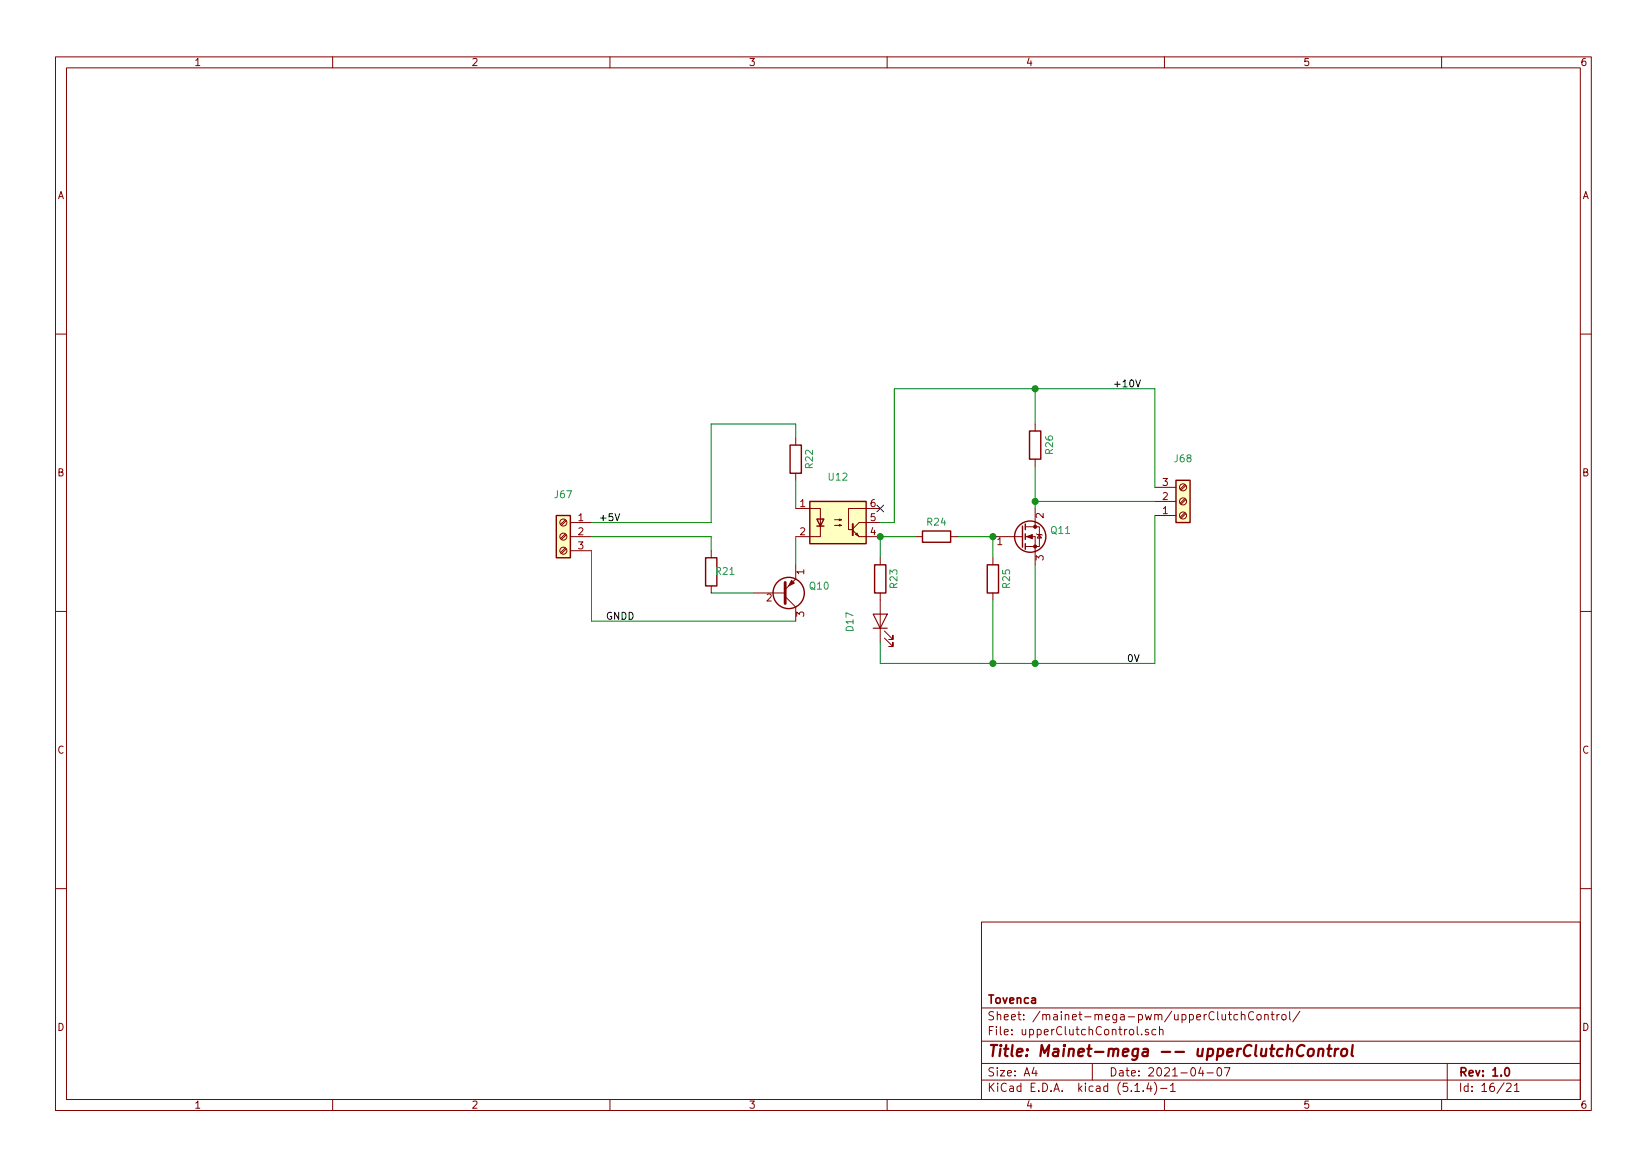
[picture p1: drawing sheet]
<svg xmlns="http://www.w3.org/2000/svg" width="297mm" height="210mm" viewBox="0 0 297 210" stroke-linecap="round" stroke-linejoin="round" font-family="sans-serif">
<g fill="none" stroke="#840000" stroke-width=".18">
<path d="M10 10.3h277v189.9h-277zM12 12.2h273v186.1h-273zM60 10.3v1.9M110 10.3v1.9M160 10.3v1.9M210 10.3v1.9M260 10.3v1.9M10 60.2h2M143.5 79v1.3M186.7 76.4v1.3M285 60.2h2M102 98.8l-.9 .8"/>
<path d="M102 96.3l-.9 .8M102 93.7l-.9 .9M102.1 99l-.8 .8M102.1 96.4l-.8 .9M102.1 93.9l-.8 .8M102.9 96.8h3.8M102.9 94.2h3.8M102.9 99.3h3.8M128.3 99.3v1.3M143.5 91.7h4.5v5.1h-4.5M143.5 85.3v1.3M150.5 94.7h1.3l-.4 .2v-.3l.4 .1"/>
<path d="M150.5 93.7h1.3l-.4 .1v-.2l.4 .1M153.8 95.6l1.1 1.2h3.8M154.3 96.4l.3-.3 .2 .5zM158.7 91.7h-5.7v3.8h.7M158.7 94.2h-3.8l-1.1 1.2M165.1 96.8h1.3M171.4 96.8h1.3M179.1 96.8h5.3M184.9 96.8h1.8v5M184.9 95h1.8M186.7 95h.8v3.5h-2.6M186.7 82.8v1.3"/>
<path d="M186.7 91.7v3.3M186.9 96.3l.2 .1h.7l.2 .1M187.5 96.4l.3 .6h-.7zM208.3 93h3.8M208.3 90.4h3.8M208.3 87.9h3.8M213.7 87.4l-.9 .8M213.7 89.9l-.9 .8M213.7 92.5l-.9 .8M213.9 87.5l-.9 .9M213.9 90.1l-.9 .8M213.9 92.6l-.9 .9"/>
<path d="M10 110.3h2M128.3 105.7v1.2M135.9 106.9h5.7M141.6 107.6l1.9 1.9v2.5M143.5 101.8v2.6l-1.9 1.9M158.7 100.6v1.2M158.7 106.9v8.9M159.5 115.1l1.5 1.5v-.8v.8h-.7M159.5 113.8l1.5 1.5v-.8v.8h-.7M179.1 100.6v1.2M179.1 106.9v1.3M285 110.3h2"/>
<path d="M10 160.2h2M177 166.3h108v32h-108zM285 160.2h2M60 198.3v1.9M110 198.3v1.9M160 198.3v1.9M177 194.8h108M177 191.8h108M177 187.8h108M177 181.8h108M186.5 192.5l-.4 1h1M186.8 193v1"/>
<path d="M197 191.8v3M204.7 196.8h.8M205.1 185.1v1.3l.2 .2M205.9 186.5v.1M206.2 196.7v.1M207.1 185.7l-.3-.1-.2 .2v.2l.5 .2v.3h-.5M207.2 195.2l-.4 1.1h.9M207.5 195.8v1M208.2 195.1a1.71 1.71 0 0 1 0 2.3M208.5 185.7l-.4-.1-.4 .3 .1 .6 .3 .1 .4-.1M209.1 185.7l.2-.1 .4 .1 .1 .9M209.1 185.1v1.5"/>
<path d="M209.3 196.3h1.2M210 198.3v1.9M211.1 195.8l.4-.5v1.5M211.1 196.8h.9M216.6 192.5l-.4 1h.9M216.9 193v1M217.7 193.5h1.1M219.6 192.7l.4-.2a.94 .94 0 0 1 0 1.5 .82 .82 0 0 1-.4-1.3zM220.8 192.5h1l-.6 1.5M223.2 183l-.4-.1-.3 .3 .2 .6h.5M223.9 183.1l.1-.1a.37 .37 0 0 1 .5 .1v.8M223.9 182.4v1.5"/>
<path d="M226.1 182.6a.59 .59 0 0 0-.8 0 .59 .59 0 0 0-.1 .7 .56 .56 0 0 0 .3 .5 .56 .56 0 0 0 .6 0M226.7 183.1l.2-.2 .5 .2v.7l-.2 .1-.5-.1zM228.1 183.1l.2-.2 .4 .1v.9M228.1 182.9v1M229.2 182.9h.6M229.4 182.4v1.3l.4 .2M230.3 182.9v1M230.7 182.9l-.4 .3M231.2 183.1l.2-.2 .5 .2v.7l-.3 .1-.4-.1zM232.6 182.4v1.3l.2 .2M234.4 182.3l-1.3 2M260 198.3v1.9"/>
<path d="M261 191.8v6.5M271.7 195.5l.6-.2 .2 .5-.9 1h.9M273.1 195.8l.5-.5v1.5M273.1 196.8h.9"/>
<circle cx="101.6" cy="99.3" r=".63"/>
<circle cx="101.6" cy="94.2" r=".63"/>
<circle cx="101.6" cy="96.8" r=".63"/>
<circle cx="213.4" cy="93" r=".63"/>
<circle cx="213.4" cy="90.4" r=".63"/>
<circle cx="213.4" cy="87.9" r=".63"/>
</g>
<path d="M271.5 192.7l.2-.2a.81 .81 0 0 1 .6 .6 .81 .81 0 0 1-.3 .8l-.1 .1a.79 .79 0 0 1-.4-1.3z" fill="none" stroke="#840000" stroke-width=".3"/>
<path d="M235.3 188.6a.88 .88 0 0 0-1.1 0 .88 .88 0 0 0-.3 1 .71 .71 0 0 0 .3 .8 .71 .71 0 0 0 .9-.1M236 189.3a.53 .53 0 0 1 .6-.2 .53 .53 0 0 1 .4 .4l-.1 .6a.54 .54 0 0 1-.5 .4 .54 .54 0 0 1-.6-.4zM237.8 189.3a.5 .5 0 0 1 .9 .1l-.1 1M237.9 189.1l-.2 1.3M239.4 189.1h.8M239.8 188.4l-.3 1.8 .1 .1 .4 .1M240.8 189.1l-.1 1.3M241.4 189.1a.54 .54 0 0 0-.6 .4M242 189.3a.53 .53 0 0 1 .6-.2 .53 .53 0 0 1 .4 .4l-.1 .6a.54 .54 0 0 1-.5 .4 .54 .54 0 0 1-.5-.4zM244 188.4l-.2 1.8 .2 .2" fill="none" stroke="#840000" stroke-width=".41"/>
<g fill="none" stroke="#840000" stroke-width=".25">
<path d="M185.7 77.7h2v5.1h-2zM100.3 93h2.6v7.6h-2.6zM142.5 80.3h2v5h-2zM146 90.4h10.2v7.6h-10.2zM147.3 93.6h1.3l-.6 1.3zM147.3 94.9h1.3M166.4 95.8h5v2h-5zM184.4 94.9v3.8M184.9 94.5v1M184.9 96.3v1M184.9 98v1.1M212.1 86.6h2.5v7.6h-2.5z"/>
<path d="M127.3 100.6h2v5.1h-2zM157.7 101.8h2.1v5.1h-2.1zM178.1 101.8h2v5.1h-2z"/>
<circle cx="185.8" cy="96.8" r="2.82"/>
<circle cx="142.2" cy="106.9" r="2.82"/>
</g>
<g fill="#840000" stroke="#840000" stroke-width=".18">
<path d="M185.2 96.8l1-.4v.7z"/>
<path d="M142.7 104.6l.6 .6-1.1 .5z"/>
<circle cx="186.7" cy="98.5" r=".28"/>
<circle cx="186.7" cy="95" r=".28"/>
</g>
<path d="M141.6 105v3.8" fill="none" stroke="#840000" stroke-width=".51"/>
<g fill="#ffffc2" stroke="#ffffc2" stroke-width=".18">
<path d="M100.3 93h2.6v7.6h-2.6z"/>
<path d="M212.1 86.6h2.5v7.6h-2.5z"/>
<path d="M146 90.4h10.2v7.6h-10.2z"/>
</g>
<path d="M153.8 94.5v2" fill="none" stroke="#840000" stroke-width=".36"/>
<path d="M157.5 110.7h2.5l-1.3 2.6zM157.5 113.3h2.5" fill="none" stroke="#840000" stroke-width=".2"/>
<g fill="none" stroke="#008400" stroke-width=".18">
<path d="M143.5 79v-2.6h-15.2v17.8h-21.6M186.7 70.1v6.3M106.7 99.3v12.7h36.8M106.7 96.8h21.6v2.5M143.5 86.6v5.1M143.5 96.8v5M165.1 96.8h-6.4v3.8M172.7 96.8h6.4v3.8M186.7 84.1v7.6M186.7 90.4h21.6M208.3 93v26.6h-49.6v-3.8M208.3 87.9v-17.8h-47v24.1h-2.6"/>
<path d="M128.3 106.9h7.6M179.1 108.2v11.4M186.7 101.8v17.8"/>
</g>
<path d="M204.8 68.5l.5 1.3 .4-1.3M110.9 92.6l.4 1.3 .5-1.3" fill="none" stroke="#000" stroke-width=".18"/>
<g fill="#008400" stroke="#008400" stroke-width=".25">
<circle cx="158.8" cy="96.8" r=".51"/>
<circle cx="186.7" cy="90.4" r=".51"/>
<circle cx="186.7" cy="119.6" r=".51"/>
<circle cx="179.1" cy="119.6" r=".51"/>
<circle cx="179.1" cy="96.8" r=".51"/>
<circle cx="186.7" cy="70.1" r=".51"/>
</g>
<path d="M158.1 91.1l1.3 1.2M159.4 91.1l-1.3 1.2" fill="none" stroke="#000084" stroke-width=".18"/>
<text font-size="2.8" fill="#840000" x="178" y="190.5">Title: Mainet-mega -- upperClutchControl</text>
<g font-size="2.1" fill="#840000">
<text x="178" y="184">Sheet: /mainet-mega-pwm/upperClutchControl/</text>
<text x="178" y="181">Tovenca</text>
<text x="178" y="186.7">File: upperClutchControl.sch</text>
<text x="178" y="196.9">KiCad E.D.A. kicad (5.1.4)-1</text>
<text x="178" y="194.1">Size: A4</text>
<text x="200" y="194.1">Date: 2021-04-07</text>
<text x="263" y="194.1">Rev: 1.0</text>
<text x="263" y="196.9">Id: 16/21</text>
</g>
<g font-size="1.8" fill="#840000">
<text x="35" y="11.9">1</text>
<text x="85" y="11.9">2</text>
<text x="135" y="11.9">3</text>
<text x="185" y="11.9">4</text>
<text x="235" y="11.9">5</text>
<text x="285" y="11.9">6</text>
<text x="10.4" y="35.9">A</text>
<text x="285.4" y="35.9">A</text>
<text x="10.4" y="85.9">B</text>
<text x="209.7" y="87.6">3</text>
<text x="285.4" y="85.9">B</text>
<text x="104.3" y="94">1</text>
<text x="144.3" y="91.4">1</text>
<text x="157" y="94">5</text>
<text x="157" y="91.4">6</text>
<text x="188.2" y="93.4" transform="rotate(-90 188.2 93.4)">2</text>
<text x="209.7" y="92.7">1</text>
<text x="209.7" y="90.2">2</text>
<text x="104.3" y="96.5">2</text>
<text x="104.3" y="99.1">3</text>
<text x="144.3" y="96.5">2</text>
<text x="157" y="96.5">4</text>
<text x="179.9" y="98.3">1</text>
<text x="188.2" y="101.1" transform="rotate(-90 188.2 101.1)">3</text>
<text x="145" y="103.6" transform="rotate(-90 145 103.6)">1</text>
<text x="138.3" y="108.5">2</text>
<text x="145" y="111.2" transform="rotate(-90 145 111.2)">3</text>
<text x="10.4" y="135.9">C</text>
<text x="285.4" y="135.9">C</text>
<text x="10.4" y="185.9">D</text>
<text x="285.4" y="185.9">D</text>
<text x="35" y="199.9">1</text>
<text x="85" y="199.9">2</text>
<text x="135" y="199.9">3</text>
<text x="185" y="199.9">4</text>
<text x="235" y="199.9">5</text>
<text x="285" y="199.9">6</text>
</g>
<g font-size="1.8">
<text x="200.7" y="69.8">+10V</text>
<text x="107.9" y="94">+5V</text>
<text x="109.2" y="111.8">GNDD</text>
<text x="203.2" y="119.4">0V</text>
</g>
<g font-size="1.8" fill="#008484">
<text x="189.9" y="81.9" transform="rotate(-90 189.9 81.9)">R26</text>
<text x="211.9" y="83.4">J68</text>
<text x="100.1" y="89.8">J67</text>
<text x="146.6" y="84.4" transform="rotate(-90 146.6 84.4)">R22</text>
<text x="149.5" y="86.7">U12</text>
<text x="167.3" y="94.8">R24</text>
<text x="189.6" y="96.3">Q11</text>
<text x="129.2" y="103.7">R21</text>
<text x="146.1" y="106.3">Q10</text>
<text x="161.8" y="106" transform="rotate(-90 161.8 106)">R23</text>
<text x="182.2" y="106" transform="rotate(-90 182.2 106)">R25</text>
<text x="153.9" y="113.8" transform="rotate(-90 153.9 113.8)">D17</text>
</g>
</svg>
